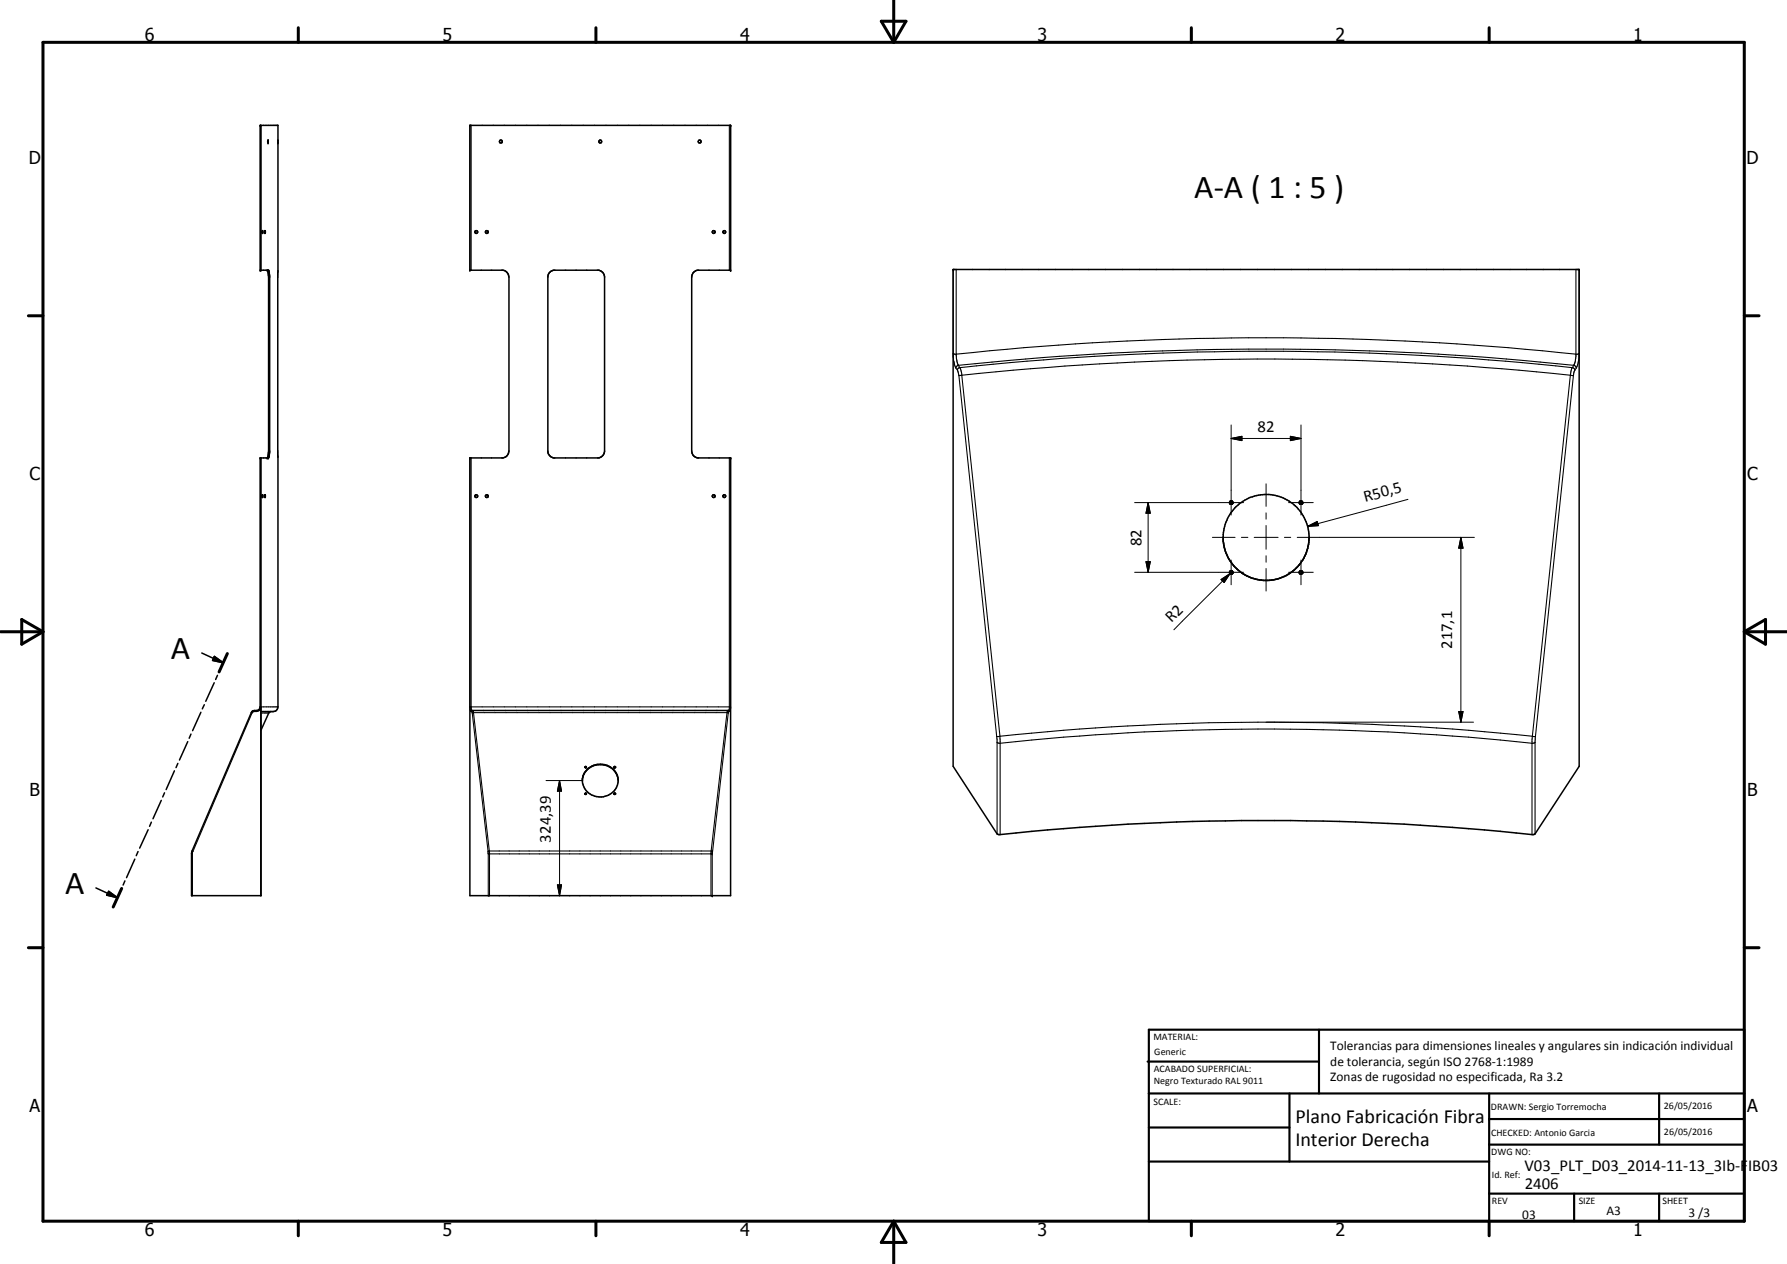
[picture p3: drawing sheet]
<svg xmlns="http://www.w3.org/2000/svg" width="420mm" height="297mm" viewBox="0 0 420 297" stroke-linecap="round" stroke-linejoin="round" font-family="sans-serif">
<g fill="none" stroke="#000" stroke-width=".35">
<path d="M61.3 29.5v34M63 32.9l.1 .7zM110.5 29.5h61.3v34h-7.8a1.77 1.77 0 0 0-1.4 1.5v41.1a1.77 1.77 0 0 0 1.4 1.5h7.8v102.9h-61.3v-102.9h7.8a1.7 1.7 0 0 0 1.4-1.6v-40.8a1.75 1.75 0 0 0-1.4-1.7h-7.8zM61.7 54.3v.6l.1-.6M61.7 54.2v.1M61.7 54.2h.1M61.8 54.2v.1M62.3 54.2v.6zM62.3 54.8v.1M111.7 54.3h.5l.1 .4-.5 .1-.1-.1zM114.2 54.3h.5v.4l-.4 .1-.2-.3zM167.6 54.3h.5v.4l-.3 .2-.3-.2z"/>
<path d="M62.9 63.5l.2 1.5v41.1l-.2 1.5M129.2 64.1l.9-.6h10.7l1 .6 .3 .5v41.5a1.74 1.74 0 0 1-1.3 1.5h-10.7l-.6-.2a1.52 1.52 0 0 1-.7-1.3v-41.1zM224.1 63.3h147.2v116.8l-10.6 16a606 606 0 0 0-126.1 0l-10.5-16zM61.3 107.6v102.9M61.7 116.8v-.6l.1 .6M61.7 116.8v.1M61.7 116.9h.1M61.8 116.8v.1M62.3 116.2v.7zM62.3 116.2v.1M62.9 107.4v.1M63.2 107.4v.1"/>
<path d="M111.8 116.3l.5 .2-.1 .3h-.5v-.3zM114.3 116.3l.4 .1v.4h-.5l-.1-.2zM167.7 116.3l.4 .1v.4h-.5l-.1-.2zM289.1 118.2l.2-.4 .3-.1 .3 .3-.1 .2M289.1 118.2l.1 .2M289.2 118.3v.1M289.2 118.4l.1 .1M289.3 118.4v.1M289.8 118.4l-.5 .1M289.8 118.2v.2M305.5 118.1l.1-.3 .4-.1 .3 .3v.3M305.5 118.1v.1"/>
<path d="M305.5 118.2l.2 .3h.3M305.5 118.2l.1 .2M306.3 118.2l-.3 .3M306.3 118.3l-.3 .2M287.6 127.1l.5 2.4M288.2 129.7l1 2.1M288.6 130.6l1 1.7 1.2 1.3M289.1 134.7l.4 .2M289.2 134.8l.3 .1M289.4 134.1l-.1 .1M289.5 132.2l.9 1.1M289.6 134.9h.1"/>
<path d="M289.6 134.9h-.1M289.8 134.2l-.2-.1-.5 .2 .2 .5M289.8 134.2v.1M289.8 134.3v.4M289.8 134.7l-.3 .2M289.8 134.7l-.1 .1M290.5 133.4l2.3 1.7M290.9 133.7l.3 .4M291.5 134.3l.4 .3M292 134.7l1.2 .7 1.4 .5M292.9 135.2l1.3 .6 2.9 .6M294.7 135.9l1.9 .5"/>
<path d="M301.9 135.5l-1.9 .6a8.3 8.3 0 0 1-3.4 .2M302.4 135.3l-1.5 .6-2.8 .5M303.2 134.7l-.9 .6M303.6 134.5l-.4 .3M304.7 133.5l-.7 .7M305.1 133.2l-1.5 1.3M305.5 134.5v.2M305.5 134.5l.2-.4 .4 .1 .2 .5M305.5 134.7l.2 .2M305.5 134.4h.1M305.7 134.9h.2M306 134.1v.1"/>
<path d="M306 134.9h-.1M306.3 134.7l-.3 .2M306.5 131.2l-1.5 2M307.2 129.8l-.9 1.9-1.2 1.5M307.2 129.8l-.5 .9M307.3 129.3l-.1 .5M307.5 128.4l-.3 1.4M307.5 128.4v.5M307.7 127.9a10.1 10.1 0 0 0-8.9-11.6 10.1 10.1 0 0 0-11.2 9.3v1.7l.7 2.7M307.7 127.9l-.2 .5M307.7 127.4v.5M47.4 153.5l5.1 2.2"/>
<path d="M50.4 154.3l2.1 1.4-2.5-.5zM51.1 158.7l-.4 1M53.5 153.6l-2 4.3M41.8 179.4l-.4 1M44.1 174.3l-1.9 4.3M44.9 172.5l-.4 1M47.2 167.4l-1.9 4.3M48 165.6l-.4 1M50.4 160.4l-2 4.4M61.4 166.1v44.4h-16.4v-10l.2-.5 13.9-32.5 .4-.5 1.2-.1 .3-.3 .2-.5v-58.5h1.9l.3-1.3v-41.5l-.3-1.3h-1.9v-34h4.2v136.6l-.2 .5-.5 .5-3.3 .1M63.7 167.2l-.5 .4-1.8 4M111 167h60.3"/>
<path d="M34.8 195l-2 4.3M35.6 193.2l-.4 1M37.9 188.1l-1.9 4.3M38.7 186.3l-.4 1M41 181.1l-1.9 4.4M137 182.6a4.2 4.2 0 0 1 4.2-3 4.2 4.2 0 0 1 4.2 3.9M137 182.7l-.1 .4M137.6 186.6h.3M137.6 180.3h.3M137.7 181.4a3.8 3.8 0 0 0 3 5.8 4.1 4.1 0 0 0 4.7-3.7M137.7 180.1l.2 .1-.2 .3-.1-.2zM137.9 181.1a4.4 4.4 0 0 1 7.4 1.7l.1 .6"/>
<path d="M144.4 186.6l.1-.1 .2 .1M144.4 186.6l.1-.2 .2 .1v.1M144.4 186.6h.3M144.4 180.3h.3M144.7 186.6h.1M22.6 208.7l5 2.2M25.6 209.5l2 1.4-2.5-.5zM28.6 208.8l-2 4.3M29.4 207l-.5 1M31.7 201.9l-2 4.3M32.5 200.1l-.5 1"/>
<circle cx="117.8" cy="33.3" r=".34"/>
<circle cx="141.2" cy="33.3" r=".35"/>
<circle cx="164.5" cy="33.3" r=".34"/>
<circle cx="170.3" cy="54.5" r=".33"/>
<circle cx="170.3" cy="116.6" r=".33"/>
<circle cx="137.7" cy="186.5" r=".16"/>
<circle cx="144.5" cy="180.3" r=".16"/>
</g>
<g fill="#000">
<circle cx="61.2" cy="29.5" r=".18"/>
<circle cx="61.3" cy="29.5" r=".18"/>
<circle cx="63" cy="32.9" r=".18"/>
<circle cx="63" cy="33.6" r=".18"/>
<circle cx="65.4" cy="32.9" r=".18"/>
<circle cx="65.4" cy="33.6" r=".18"/>
<circle cx="110.5" cy="29.5" r=".18"/>
<circle cx="171.8" cy="29.5" r=".18"/>
<circle cx="61.2" cy="63.5" r=".18"/>
<circle cx="61.3" cy="63.5" r=".18"/>
<circle cx="62.8" cy="63.5" r=".18"/>
<circle cx="63.1" cy="63.5" r=".18"/>
<circle cx="110.5" cy="63.5" r=".18"/>
<circle cx="171.8" cy="63.5" r=".18"/>
<circle cx="224.1" cy="63.3" r=".18"/>
<circle cx="371.3" cy="63.3" r=".18"/>
<circle cx="61.2" cy="107.6" r=".18"/>
<circle cx="61.3" cy="107.6" r=".18"/>
<circle cx="62.8" cy="107.6" r=".18"/>
<circle cx="63.1" cy="107.6" r=".18"/>
<circle cx="110.5" cy="107.6" r=".18"/>
<circle cx="171.8" cy="107.6" r=".18"/>
<circle cx="306.3" cy="118.1" r=".18"/>
<circle cx="306.3" cy="134.5" r=".18"/>
<circle cx="144.5" cy="180.3" r=".18"/>
<circle cx="167.5" cy="210.5" r=".18"/>
</g>
<g fill="none" stroke="#000" stroke-width=".25">
<path d="M61.3 29.5v34M110.5 29.5v34M110.8 29.5v34M171.5 29.5v34M171.8 29.5v34M63.1 65.2h.3M224.1 63.3v20.5l.6 2.7M224.8 63.3v20.3l.2 1.4 .3 .9M370.5 63.3v20.5l-.5 2.1M371.3 63.3v20l-.3 2.2-.4 1M224.1 83.1l.3 .1a690.8 690.8 0 0 1 146.3 .1l.6-.2M224.7 86.5l.4 .5"/>
<path d="M225.1 87l.4 1.3M225.3 85.9l.4 .5M225.3 85.9l-.4 .2-.2 .4M225.3 85.9a684.5 684.5 0 0 1 144.7 0M225.5 88.3l8.8 84.8M225.7 86.4l-.5 .3-.1 .3M225.7 86.4l.4 1.8M225.7 86.4a673.9 673.9 0 0 1 144 0M226.1 88.2l-.6 .1M226.1 88.2l9 84.8M226.1 88.2a673.1 673.1 0 0 1 143.1 0M369.2 88.2l.7 .1"/>
<path d="M369.2 88.2l-8.9 84.8M369.7 86.4l.3 .1 .3 .5M369.7 86.4l-.5 1.8M369.9 88.3l-8.9 84.8M370 85.9l.5 .2 .1 .4M370 85.9l-.3 .5M370.3 87l-.4 1.3M370.6 86.5l-.3 .5M61.3 107.6v58.5a1.02 1.02 0 0 1-1 1.1M63.1 106h.3M110.5 107.6v58.8l.3 .8M110.8 107.6v58.9l.1 .4"/>
<path d="M171.5 107.6v59l-.2 .4M171.8 107.6v58.9l-.3 .7M59.1 167.5l.2 .1M59.3 167.6l-13.9 32.5M59.8 167.2h.5M59.8 167.2l-.5 .4M59.8 167v.2M60.4 167l-.1 .2M61.2 166.1h.1M61.2 166.1h4.2M61.4 167.6h1.8M110.5 166.1h61.3"/>
<path d="M110.8 167.2l.1 .1M110.9 166.9v.1M110.9 167l-.1 .2M110.9 167.3v-.3h.3l.1 .4 3.8 32.8v10.3M110.9 167.3l.1 .3M111 167.6h60.2M111 167.6l3.8 32.5M171 167.1v.1M171.1 167h.1M171.2 167.6l-3.7 32.5M171.3 167l.2 .2M171.3 167h.1"/>
<path d="M171.4 167.2h.1M171.4 167.2l-.2 .4M171.4 167.2l-.3-.2-.2 .5-3.7 32.5v10.5M171.8 166.1h.1M234.3 173.1l.1 22.9M234.4 174.5l.2 .1a602.7 602.7 0 0 1 126.1 0l.2-.1M235.1 173l-.8 .1M235.1 173l.1 23.1M235.1 173a594.3 594.3 0 0 1 125.2 0M360.3 173l-.1 23.1M360.3 173l.7 .1M361 173.1l-.1 22.9"/>
<path d="M45.2 200l.2 .1M45 200.7h.2M45.4 200.1l-.2 .3v10.1M114.8 200.1h52.7M114.8 200.1v.6M114.8 200.7h52.7M114.8 200.7v9.8M167.5 200.7h.1M167.5 200.1v10.4"/>
</g>
<g fill="none" stroke="#000" stroke-width=".71">
<path d="M10.1 9.9h400v277.1h-400zM70.1 6.5v3.4M140.1 6.5v3.4M207.2 5h5.8l-2.9 4.9zM210.1 0v9.9M280.1 6.5v3.4M350.1 6.5v3.4M6.7 74.2h3.4M410.1 74.2h3.5M.1 148.5h10M5.1 145.6l5 2.9-5 2.9zM53.5 153.6l-2 4.3"/>
<path d="M410.1 148.5h10M410.1 148.5l5-2.9v5.8zM28.6 208.8l-2 4.3M6.7 222.7h3.4M410.1 222.7h3.5M70.1 287v3.4M140.1 287v3.4M210.1 287v10M210.1 287l2.9 5h-5.8zM280.1 287v3.4M350.1 287v3.4"/>
</g>
<g fill="none" stroke="#000" stroke-width=".51">
<path d="M269.8 249.5h40.3M270.1 242h140v45h-140zM270.1 257h140M303.2 257v16M310.1 242v15M350.1 257v30M390.1 257v12M270.1 265h33.1M270.1 273h80M350.1 269h60M350.1 263h60M350.1 280.5h60"/>
<path d="M370.1 280.5v6.5M390.1 280.5v6.5"/>
</g>
<path d="M289.5 103l2.5-.5v1zM303.4 102.5l2.5 .5-2.5 .5zM269.4 132h1.1l-.6 2.5zM269.9 118.1l.6 2.5h-1.1zM287.1 136.2l2.1-1.4-1.4 2.1zM307.4 123.7l2.3-1.1 .3 .9zM343.5 126.3l.5 2.5h-1zM50.4 154.3l2.1 1.4-2.5-.5zM343 167.2h1l-.5 2.5zM131.6 183.4l.4 2.5h-.9zM25.6 209.5l2 1.4-2.5-.5zM131.1 207.9h.9l-.4 2.6z" fill="#000"/>
<g fill="none" stroke="#000" stroke-width=".24">
<path d="M289.5 99.9v21.1M305.9 99.9v21.1M266.8 118.1h25.6M269.9 118.1l.6 2.5h-1.1zM269.9 118.1v16.4M289.5 103l2.5-.5v1zM289.5 103h16.4M297.7 113.7v5.3M303 118.1h5.8M303.4 102.5l2.5 .5-2.5 .5zM331 117.3l-23.6 6.4M266.8 134.5h25.6"/>
<path d="M269.4 132h1.1l-.6 2.5zM285.1 126.3h5.3M287.1 136.2l2.1-1.4-1.4 2.1zM289.2 134.8l-13.2 13.2M289.5 131.6v5.8M291.9 126.3h1.5M294.9 126.3h5.6M297.7 120.5v1.5M297.7 123.5v5.6M297.7 130.6v1.5M297.7 133.6v5.3M302 126.3h1.5"/>
<path d="M303 134.5h5.8M305 126.3h41.7M305.9 131.6v5.8M307.4 123.7l2.3-1.1 .3 .9zM343.5 126.3l.5 2.5h-1zM343.5 126.3v43.4M297.7 169.7h48.7M343 167.2h1l-.5 2.5zM128.4 183.4h8.5M131.6 183.4l.4 2.5h-.9zM131.6 183.4v27.1M131.1 207.9h.9l-.4 2.6z"/>
</g>
<g font-size="7.9">
<text x="280.8" y="46.4">A-A ( 1 : 5 )</text>
<text x="40.2" y="154.8">A</text>
<text x="15.3" y="210">A</text>
</g>
<g font-size="4.7">
<text x="304.6" y="263.9">Plano Fabricación Fibra</text>
<text x="304.6" y="269.3">Interior Derecha</text>
</g>
<g font-size="4.2">
<text x="34" y="9.6">6</text>
<text x="104" y="9.6">5</text>
<text x="174" y="9.6">4</text>
<text x="244" y="9.6">3</text>
<text x="314" y="9.6">2</text>
<text x="384" y="9.6">1</text>
<text x="6.8" y="38.7">D</text>
<text x="410.6" y="38.7">D</text>
<text x="7" y="112.9">C</text>
<text x="410.8" y="112.9">C</text>
<text x="7" y="187.1">B</text>
<text x="410.8" y="187.1">B</text>
<text x="7" y="261.4">A</text>
<text x="410.8" y="261.4">A</text>
<text x="34" y="290.4">6</text>
<text x="104" y="290.4">5</text>
<text x="174" y="290.4">4</text>
<text x="244" y="290.4">3</text>
<text x="314" y="290.4">2</text>
<text x="384" y="290.4">1</text>
</g>
<g font-size="3.9">
<text x="295.7" y="101.5">82</text>
<text x="321" y="117.9" transform="rotate(-15 321 117.9)">R50,5</text>
<text x="268.4" y="128.3" transform="rotate(-90 268.4 128.3)">82</text>
<text x="275.5" y="146.4" transform="rotate(-45 275.5 146.4)">R2</text>
<text x="341.4" y="152.5" transform="rotate(-90 341.4 152.5)">217,1</text>
<text x="129.5" y="198" transform="rotate(-90 129.5 198)">324,39</text>
<text x="358.5" y="275.1">V03_PLT_D03_2014-11-13_3Ib-FIB03</text>
<text x="358.5" y="279.4">2406</text>
</g>
<g font-size="3.1">
<text x="312.7" y="246.8">Tolerancias para dimensiones lineales y angulares sin indicación individual</text>
<text x="312.7" y="250.4">de tolerancia, según ISO 2768-1:1989</text>
<text x="312.7" y="254">Zonas de rugosidad no especificada, Ra 3.2</text>
<text x="357.9" y="286.4">03</text>
<text x="377.7" y="285.6">A3</text>
<text x="397" y="285.9">3 /3</text>
</g>
<g font-size="2.4">
<text x="271.2" y="244.4">MATERIAL:</text>
<text x="271.3" y="252">ACABADO SUPERFICIAL:</text>
<text x="271.4" y="247.9">Generic</text>
<text x="271.3" y="254.6">Negro Texturado RAL 9011</text>
<text x="271.2" y="259.7">SCALE:</text>
<text x="350.6" y="260.8">DRAWN: Sergio Torremocha</text>
<text x="391.2" y="260.6">26/05/2016</text>
<text x="350.6" y="267">CHECKED: Antonio Garcia</text>
<text x="391.2" y="266.7">26/05/2016</text>
<text x="350.6" y="271.4">DWG NO:</text>
<text x="350.8" y="276.9">Id. Ref:</text>
<text x="350.8" y="282.8">REV</text>
<text x="371.2" y="282.9">SIZE</text>
<text x="390.9" y="282.9">SHEET</text>
</g>
</svg>
